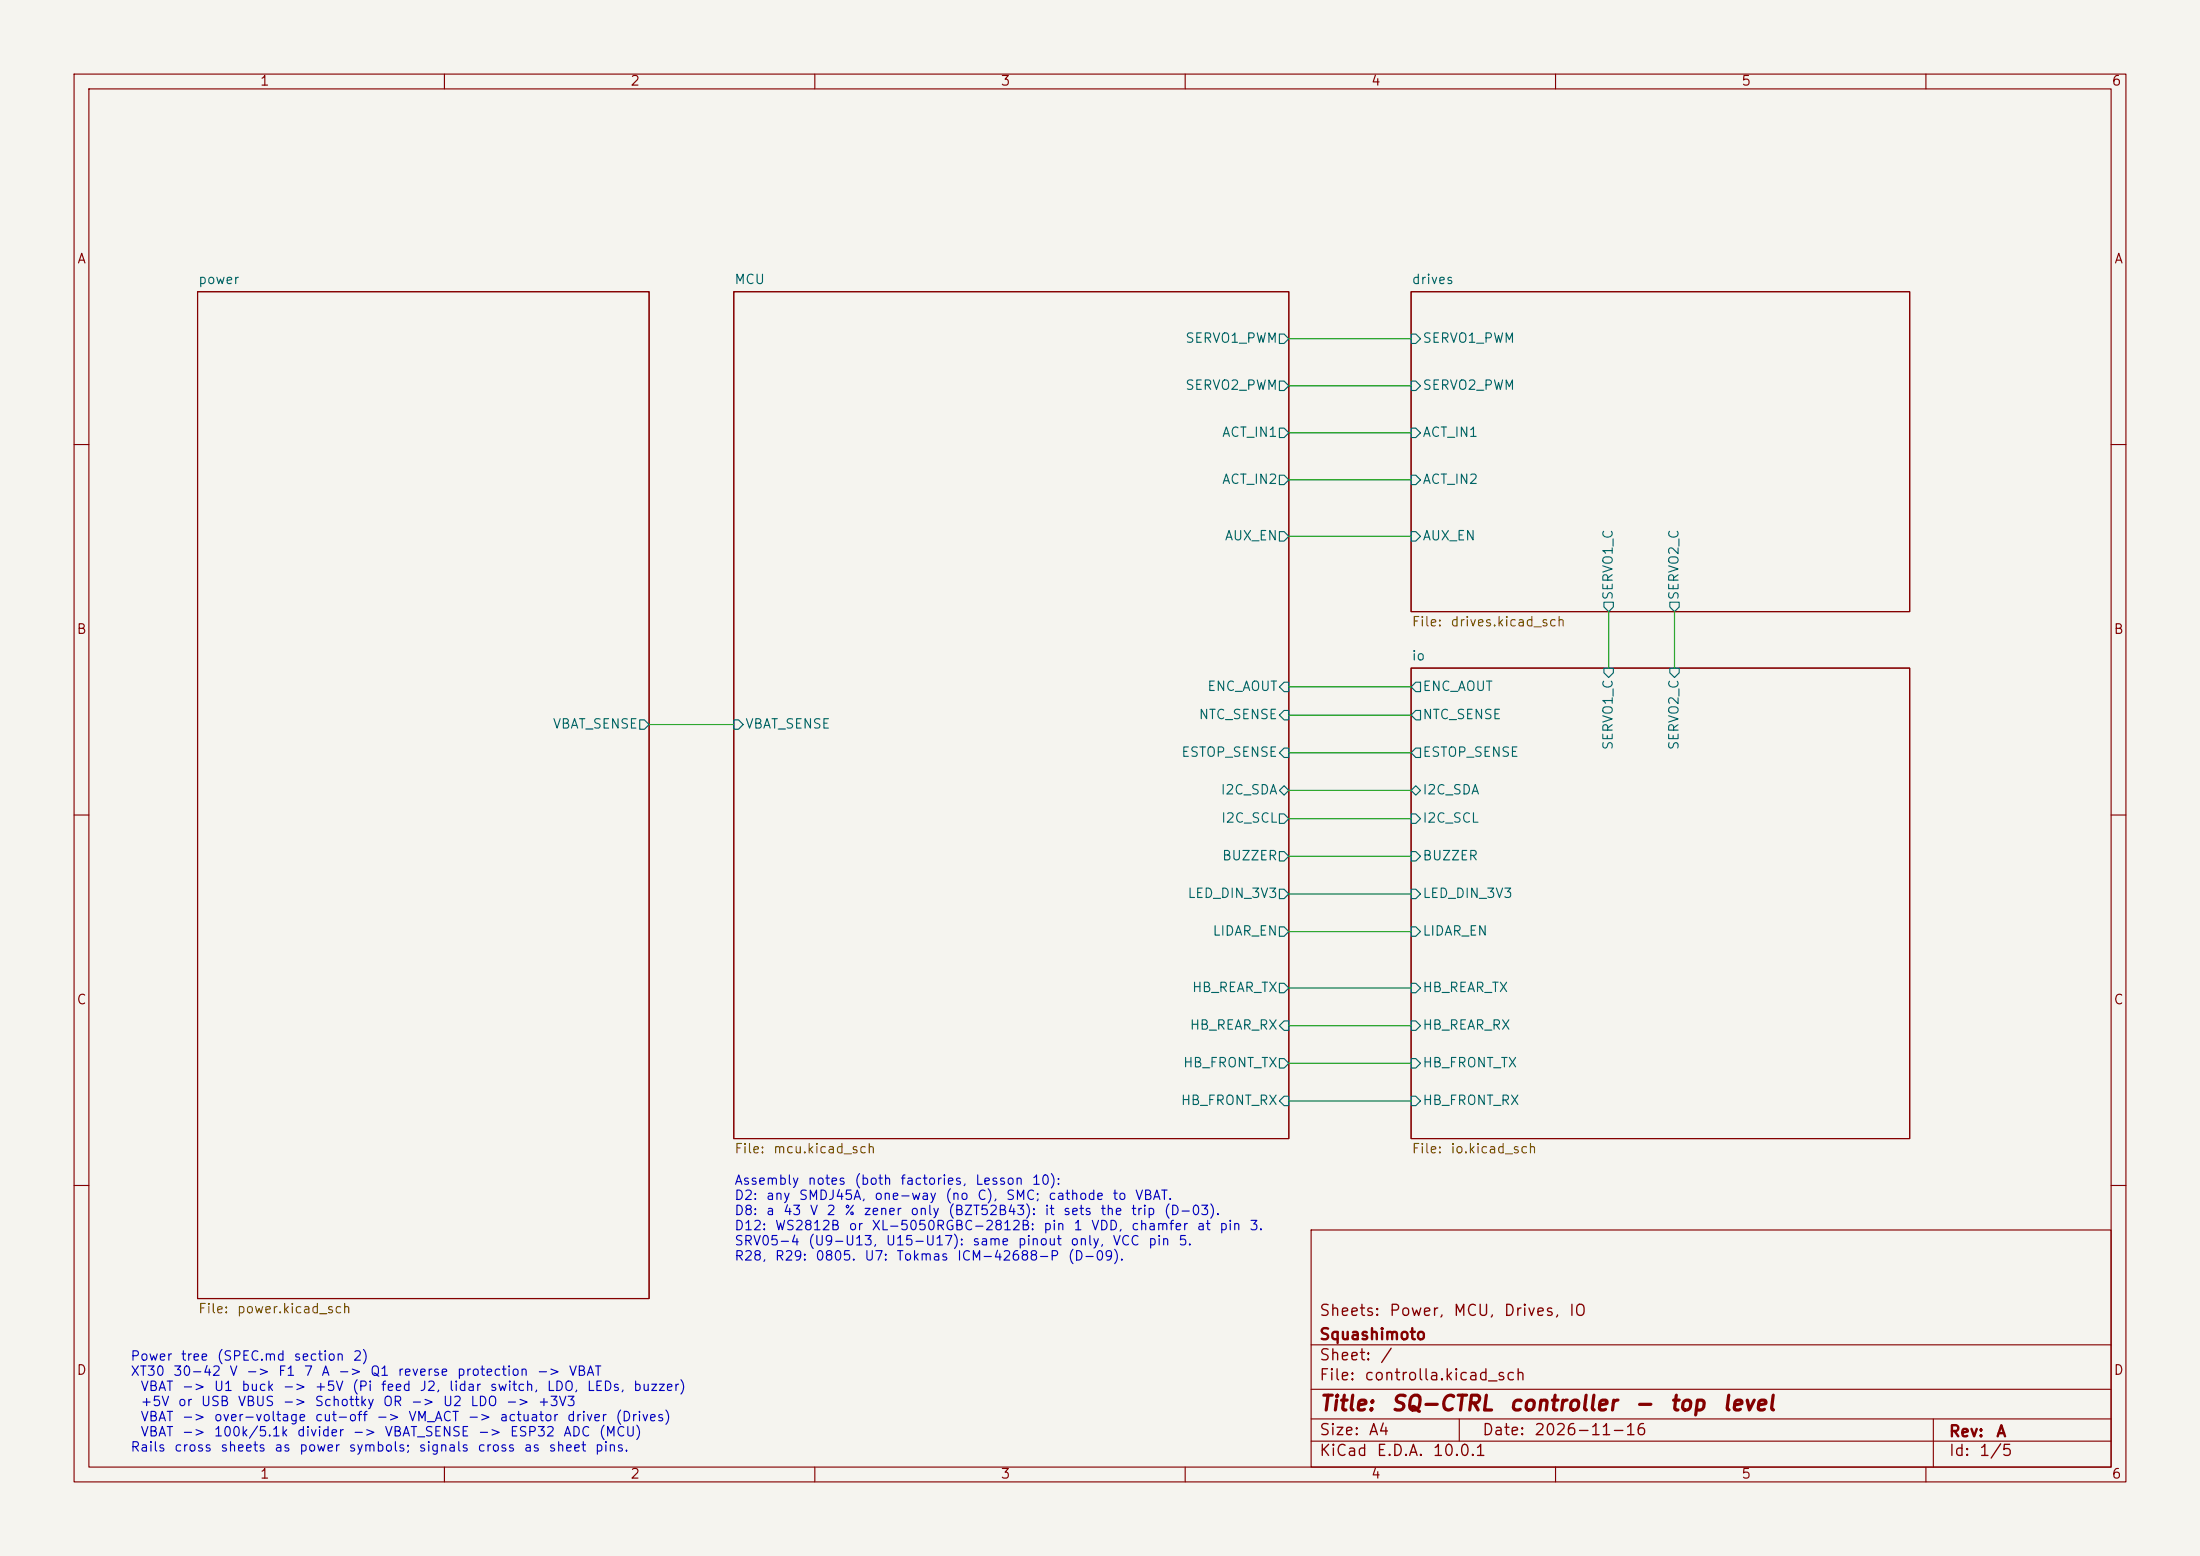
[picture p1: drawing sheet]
<svg xmlns="http://www.w3.org/2000/svg" width="297mm" height="210mm" viewBox="0 0 297 210" stroke-linecap="round" stroke-linejoin="round" font-family="sans-serif">
<path d="M0 0h297v210h-297z" fill="#f5f4ef" stroke="#f5f4ef" stroke-width=".14"/>
<g fill="none" stroke="#840000" stroke-width=".15">
<path d="M10 10h277v190h-277zM12 12h273v186h-273zM60 10v2M110 10v2M160 10v2M210 10v2M260 10v2M26.7 39.4h60.9v135.9h-60.9zM99.1 39.4h74.9v114.3h-74.9zM190.5 39.4h67.3v43.2h-67.3zM10 60h2M285 60h2"/>
<path d="M190.5 90.2h67.3v63.5h-67.3zM10 110h2M285 110h2M10 160h2M177 166h108v32h-108zM285 160h2M60 198v2M110 198v2M160 198v2M177 194.5h108M177 191.5h108M177 187.5h108"/>
<path d="M177 181.5h108M197 191.5v3M210 198v2M260 198v2M261 191.5v6.5"/>
</g>
<g fill="none" stroke="#006464" stroke-width=".15">
<path d="M172.7 57.8h.7l.6 .6-.6 .7h-.7zM172.7 45.1h.7l.6 .6-.6 .7h-.7zM172.7 51.4h.7l.6 .7-.6 .6h-.7zM190.5 57.8h.6l.7 .6-.7 .7h-.6zM190.5 45.1h.6l.7 .6-.7 .7h-.6zM190.5 51.4h.6l.7 .7-.7 .6h-.6zM172.7 64.1h.7l.6 .7-.6 .6h-.7zM172.7 71.8h.7l.6 .6-.6 .6h-.7zM190.5 64.1h.6l.7 .7-.7 .6h-.6zM190.5 71.8h.6l.7 .6-.7 .6h-.6zM86.4 97.2h.6l.6 .6-.6 .6h-.6zM99.1 97.2h.6l.6 .6-.6 .6h-.6z"/>
<path d="M173.4 92.1h.6v1.2h-.6l-.7-.6zM173.4 95.9h.6v1.3h-.6l-.7-.7zM191.1 92.1h.7v1.2h-.7l-.6-.6zM191.1 95.9h.7v1.3h-.7l-.6-.7zM216.5 81.3h1.3v.6l-.6 .7-.7-.7zM216.5 90.2h1.3v.6l-.6 .6-.7-.6zM225.4 81.3h1.3v.6l-.6 .7-.7-.7zM225.4 90.2h1.3v.6l-.6 .6-.7-.6zM172.7 114.9h.7l.6 .7-.6 .6h-.7zM172.7 109.9h.7l.6 .6-.6 .6h-.7zM172.7 106.7l.7-.7 .6 .7-.6 .6zM173.4 101h.6v1.2h-.6l-.7-.6z"/>
<path d="M190.5 114.9h.6l.7 .7-.7 .6h-.6zM190.5 109.9h.6l.7 .6-.7 .6h-.6zM190.5 106.7l.6-.7 .7 .7-.7 .6zM191.1 101h.7v1.2h-.7l-.6-.6zM172.7 132.7h.7l.6 .7-.6 .6h-.7zM172.7 120h.7l.6 .7-.6 .6h-.7zM172.7 125.1h.7l.6 .6-.6 .7h-.7zM173.4 137.8h.6v1.3h-.6l-.7-.7zM190.5 137.8h.6l.7 .6-.7 .7h-.6zM190.5 132.7h.6l.7 .7-.7 .6h-.6zM190.5 120h.6l.7 .7-.7 .6h-.6zM190.5 125.1h.6l.7 .6-.7 .7h-.6z"/>
<path d="M172.7 142.9h.7l.6 .6-.6 .6h-.7zM173.4 148h.6v1.2h-.6l-.7-.6zM190.5 148h.6l.7 .6-.7 .6h-.6zM190.5 142.9h.6l.7 .6-.7 .6h-.6z"/>
</g>
<g fill="none" stroke="#009600" stroke-width=".15">
<path d="M174 45.7h16.5M174 52.1h16.5M174 58.4h16.5M174 72.4h16.5M174 64.8h16.5M87.6 97.8h11.5M174 96.5h16.5M174 92.7h16.5M217.2 82.6v7.6M226.1 82.6v7.6M174 110.5h16.5M174 106.7h16.5"/>
<path d="M174 101.6h16.5M174 115.6h16.5M174 138.4h16.5M174 133.4h16.5M174 120.7h16.5M174 125.7h16.5M174 148.6h16.5M174 143.5h16.5"/>
</g>
<g font-size="2" fill="#840000">
<text x="178" y="190.9">Title:</text>
<text x="187.7" y="190.9">SQ-CTRL</text>
<text x="203.6" y="190.9">controller</text>
<text x="220.5" y="190.9">-</text>
<text x="225.3" y="190.9">top</text>
<text x="232.4" y="190.9">level</text>
</g>
<g font-size="1.5" fill="#840000">
<text x="178" y="178">Sheets:</text>
<text x="187.4" y="178">Power,</text>
<text x="196.1" y="178">MCU,</text>
<text x="202.9" y="178">Drives,</text>
<text x="211.7" y="178">IO</text>
<text x="178" y="184">Sheet:</text>
<text x="178" y="181.2">Squashimoto</text>
<text x="186.2" y="184">/</text>
<text x="178" y="186.7">File:</text>
<text x="184.1" y="186.7">controlla.kicad_sch</text>
<text x="178" y="196.9">KiCad</text>
<text x="178" y="194.1">Size:</text>
<text x="184.7" y="194.1">A4</text>
<text x="185.7" y="196.9">E.D.A.</text>
<text x="193.3" y="196.9">10.0.1</text>
<text x="200" y="194.1">Date:</text>
<text x="207" y="194.1">2026-11-16</text>
<text x="263" y="194.3">Rev:</text>
<text x="263" y="196.9">Id:</text>
<text x="267.1" y="196.9">1/5</text>
<text x="269.4" y="194.3">A</text>
</g>
<g font-size="1.3" fill="#840000">
<text x="35" y="11.9">1</text>
<text x="85" y="11.9">2</text>
<text x="135" y="11.9">3</text>
<text x="185" y="11.9">4</text>
<text x="235" y="11.9">5</text>
<text x="285" y="11.9">6</text>
<text x="10.3" y="35.9">A</text>
<text x="285.3" y="35.9">A</text>
<text x="10.3" y="85.9">B</text>
<text x="285.3" y="85.9">B</text>
<text x="10.3" y="135.9">C</text>
<text x="285.3" y="135.9">C</text>
<text x="10.3" y="185.9">D</text>
<text x="285.3" y="185.9">D</text>
<text x="35" y="199.9">1</text>
<text x="85" y="199.9">2</text>
<text x="135" y="199.9">3</text>
<text x="185" y="199.9">4</text>
<text x="235" y="199.9">5</text>
<text x="285" y="199.9">6</text>
</g>
<g font-size="1.3" fill="#006464">
<text x="26.7" y="38.7">power</text>
<text x="99.1" y="38.7">MCU</text>
<text x="190.5" y="38.7">drives</text>
<text x="159.9" y="46.6">SERVO1_PWM</text>
<text x="192" y="46.6">SERVO1_PWM</text>
<text x="159.9" y="52.9">SERVO2_PWM</text>
<text x="192" y="52.9">SERVO2_PWM</text>
<text x="164.9" y="59.3">ACT_IN1</text>
<text x="192" y="59.3">ACT_IN1</text>
<text x="164.9" y="65.6">ACT_IN2</text>
<text x="192" y="65.6">ACT_IN2</text>
<text x="165.3" y="73.3">AUX_EN</text>
<text x="192" y="73.3">AUX_EN</text>
<text x="218" y="81.1" transform="rotate(-90 218 81.1)">SERVO1_C</text>
<text x="226.9" y="81.1" transform="rotate(-90 226.9 81.1)">SERVO2_C</text>
<text x="190.5" y="89.5">io</text>
<text x="162.9" y="93.6">ENC_AOUT</text>
<text x="192" y="93.6">ENC_AOUT</text>
<text x="74.5" y="98.7">VBAT_SENSE</text>
<text x="100.5" y="98.7">VBAT_SENSE</text>
<text x="161.7" y="97.4">NTC_SENSE</text>
<text x="192" y="97.4">NTC_SENSE</text>
<text x="218" y="101.3" transform="rotate(-90 218 101.3)">SERVO1_C</text>
<text x="226.9" y="101.3" transform="rotate(-90 226.9 101.3)">SERVO2_C</text>
<text x="159.4" y="102.5">ESTOP_SENSE</text>
<text x="164.7" y="107.5">I2C_SDA</text>
<text x="192" y="102.5">ESTOP_SENSE</text>
<text x="192" y="107.5">I2C_SDA</text>
<text x="164.8" y="111.4">I2C_SCL</text>
<text x="192" y="111.4">I2C_SCL</text>
<text x="164.9" y="116.4">BUZZER</text>
<text x="192" y="116.4">BUZZER</text>
<text x="160.2" y="121.5">LED_DIN_3V3</text>
<text x="192" y="121.5">LED_DIN_3V3</text>
<text x="163.6" y="126.6">LIDAR_EN</text>
<text x="192" y="126.6">LIDAR_EN</text>
<text x="160.8" y="134.2">HB_REAR_TX</text>
<text x="192" y="134.2">HB_REAR_TX</text>
<text x="160.5" y="139.3">HB_REAR_RX</text>
<text x="192" y="139.3">HB_REAR_RX</text>
<text x="159.3" y="149.5">HB_FRONT_RX</text>
<text x="159.6" y="144.4">HB_FRONT_TX</text>
<text x="192" y="149.5">HB_FRONT_RX</text>
<text x="192" y="144.4">HB_FRONT_TX</text>
</g>
<g font-size="1.3" fill="#725600">
<text x="190.5" y="84.9">File:</text>
<text x="195.7" y="84.9">drives.kicad_sch</text>
<text x="99.1" y="156">File:</text>
<text x="104.3" y="156">mcu.kicad_sch</text>
<text x="190.5" y="156">File:</text>
<text x="195.7" y="156">io.kicad_sch</text>
<text x="26.7" y="177.6">File:</text>
<text x="31.9" y="177.6">power.kicad_sch</text>
</g>
<g font-size="1.3" fill="#0000c2">
<text x="99.1" y="160.2">Assembly</text>
<text x="108.9" y="160.2">notes</text>
<text x="115.3" y="160.2">(both</text>
<text x="121.4" y="160.2">factories,</text>
<text x="131.6" y="160.2">Lesson</text>
<text x="139.2" y="160.2">10):</text>
<text x="99.1" y="162.3">D2:</text>
<text x="99.1" y="164.3">D8:</text>
<text x="99.1" y="166.4">D12:</text>
<text x="103.3" y="162.3">any</text>
<text x="103.3" y="164.3">a</text>
<text x="104.5" y="166.4">WS2812B</text>
<text x="105.6" y="164.3">43</text>
<text x="107.8" y="162.3">SMDJ45A,</text>
<text x="109.2" y="164.3">V</text>
<text x="111.5" y="164.3">2</text>
<text x="113.9" y="164.3">%</text>
<text x="114.5" y="166.4">or</text>
<text x="116.5" y="164.3">zener</text>
<text x="117.6" y="166.4">XL-5050RGBC-2812B:</text>
<text x="117.9" y="162.3">one-way</text>
<text x="122.8" y="164.3">only</text>
<text x="127.5" y="162.3">(no</text>
<text x="127.9" y="164.3">(BZT52B43):</text>
<text x="131.8" y="162.3">C),</text>
<text x="135.7" y="162.3">SMC;</text>
<text x="140.8" y="166.4">pin</text>
<text x="140.9" y="164.3">it</text>
<text x="141.4" y="162.3">cathode</text>
<text x="143.4" y="164.3">sets</text>
<text x="144.8" y="166.4">1</text>
<text x="147.2" y="166.4">VDD,</text>
<text x="148.5" y="164.3">the</text>
<text x="150.1" y="162.3">to</text>
<text x="152.6" y="164.3">trip</text>
<text x="152.6" y="166.4">chamfer</text>
<text x="153.1" y="162.3">VBAT.</text>
<text x="157" y="164.3">(D-03).</text>
<text x="161.5" y="166.4">at</text>
<text x="164.5" y="166.4">pin</text>
<text x="168.6" y="166.4">3.</text>
<text x="99.1" y="168.4">SRV05-4</text>
<text x="99.1" y="170.5">R28,</text>
<text x="104.5" y="170.5">R29:</text>
<text x="109" y="168.4">(U9-U13,</text>
<text x="110" y="170.5">0805.</text>
<text x="116.6" y="170.5">U7:</text>
<text x="119.5" y="168.4">U15-U17):</text>
<text x="120.9" y="170.5">Tokmas</text>
<text x="129.1" y="170.5">ICM-42688-P</text>
<text x="131.2" y="168.4">same</text>
<text x="137.3" y="168.4">pinout</text>
<text x="144.1" y="170.5">(D-09).</text>
<text x="144.4" y="168.4">only,</text>
<text x="150.1" y="168.4">VCC</text>
<text x="154.9" y="168.4">pin</text>
<text x="159" y="168.4">5.</text>
<text x="17.5" y="184">Power</text>
<text x="24.3" y="184">tree</text>
<text x="29.2" y="184">(SPEC.md</text>
<text x="39.5" y="184">section</text>
<text x="47.5" y="184">2)</text>
<text x="17.5" y="186">XT30</text>
<text x="18.9" y="188.1">VBAT</text>
<text x="18.9" y="190.1">+5V</text>
<text x="23.3" y="186">30-42</text>
<text x="23.9" y="190.1">or</text>
<text x="24.5" y="188.1">-&gt;</text>
<text x="27" y="190.1">USB</text>
<text x="28.8" y="188.1">U1</text>
<text x="30.9" y="186">V</text>
<text x="32" y="190.1">VBUS</text>
<text x="32.5" y="188.1">buck</text>
<text x="33.1" y="186">-&gt;</text>
<text x="37.4" y="186">F1</text>
<text x="38.1" y="188.1">-&gt;</text>
<text x="38.1" y="190.1">-&gt;</text>
<text x="40.9" y="186">7</text>
<text x="42.4" y="188.1">+5V</text>
<text x="42.4" y="190.1">Schottky</text>
<text x="43.3" y="186">A</text>
<text x="45.6" y="186">-&gt;</text>
<text x="47.4" y="188.1">(Pi</text>
<text x="49.9" y="186">Q1</text>
<text x="51.3" y="188.1">feed</text>
<text x="51.6" y="190.1">OR</text>
<text x="53.6" y="186">reverse</text>
<text x="55.4" y="190.1">-&gt;</text>
<text x="56.5" y="188.1">J2,</text>
<text x="59.7" y="190.1">U2</text>
<text x="60.5" y="188.1">lidar</text>
<text x="61.6" y="186">protection</text>
<text x="63.4" y="190.1">LDO</text>
<text x="66" y="188.1">switch,</text>
<text x="68.2" y="190.1">-&gt;</text>
<text x="72.4" y="186">-&gt;</text>
<text x="72.5" y="190.1">+3V3</text>
<text x="73.7" y="188.1">LDO,</text>
<text x="76.7" y="186">VBAT</text>
<text x="79.1" y="188.1">LEDs,</text>
<text x="85.4" y="188.1">buzzer)</text>
<text x="17.5" y="196.2">Rails</text>
<text x="18.9" y="192.1">VBAT</text>
<text x="18.9" y="194.2">VBAT</text>
<text x="23.4" y="196.2">cross</text>
<text x="24.5" y="192.1">-&gt;</text>
<text x="24.5" y="194.2">-&gt;</text>
<text x="28.8" y="192.1">over-voltage</text>
<text x="28.8" y="194.2">100k/5.1k</text>
<text x="29.7" y="196.2">sheets</text>
<text x="36.9" y="196.2">as</text>
<text x="40" y="194.2">divider</text>
<text x="40.3" y="196.2">power</text>
<text x="42.4" y="192.1">cut-off</text>
<text x="47" y="196.2">symbols;</text>
<text x="47.5" y="194.2">-&gt;</text>
<text x="50.7" y="192.1">-&gt;</text>
<text x="51.8" y="194.2">VBAT_SENSE</text>
<text x="55" y="192.1">VM_ACT</text>
<text x="56.4" y="196.2">signals</text>
<text x="63" y="192.1">-&gt;</text>
<text x="64.4" y="196.2">cross</text>
<text x="64.4" y="194.2">-&gt;</text>
<text x="67.4" y="192.1">actuator</text>
<text x="68.7" y="194.2">ESP32</text>
<text x="70.6" y="196.2">as</text>
<text x="74" y="196.2">sheet</text>
<text x="76" y="194.2">ADC</text>
<text x="76.4" y="192.1">driver</text>
<text x="80.2" y="196.2">pins.</text>
<text x="80.8" y="194.2">(MCU)</text>
<text x="83" y="192.1">(Drives)</text>
</g>
</svg>
